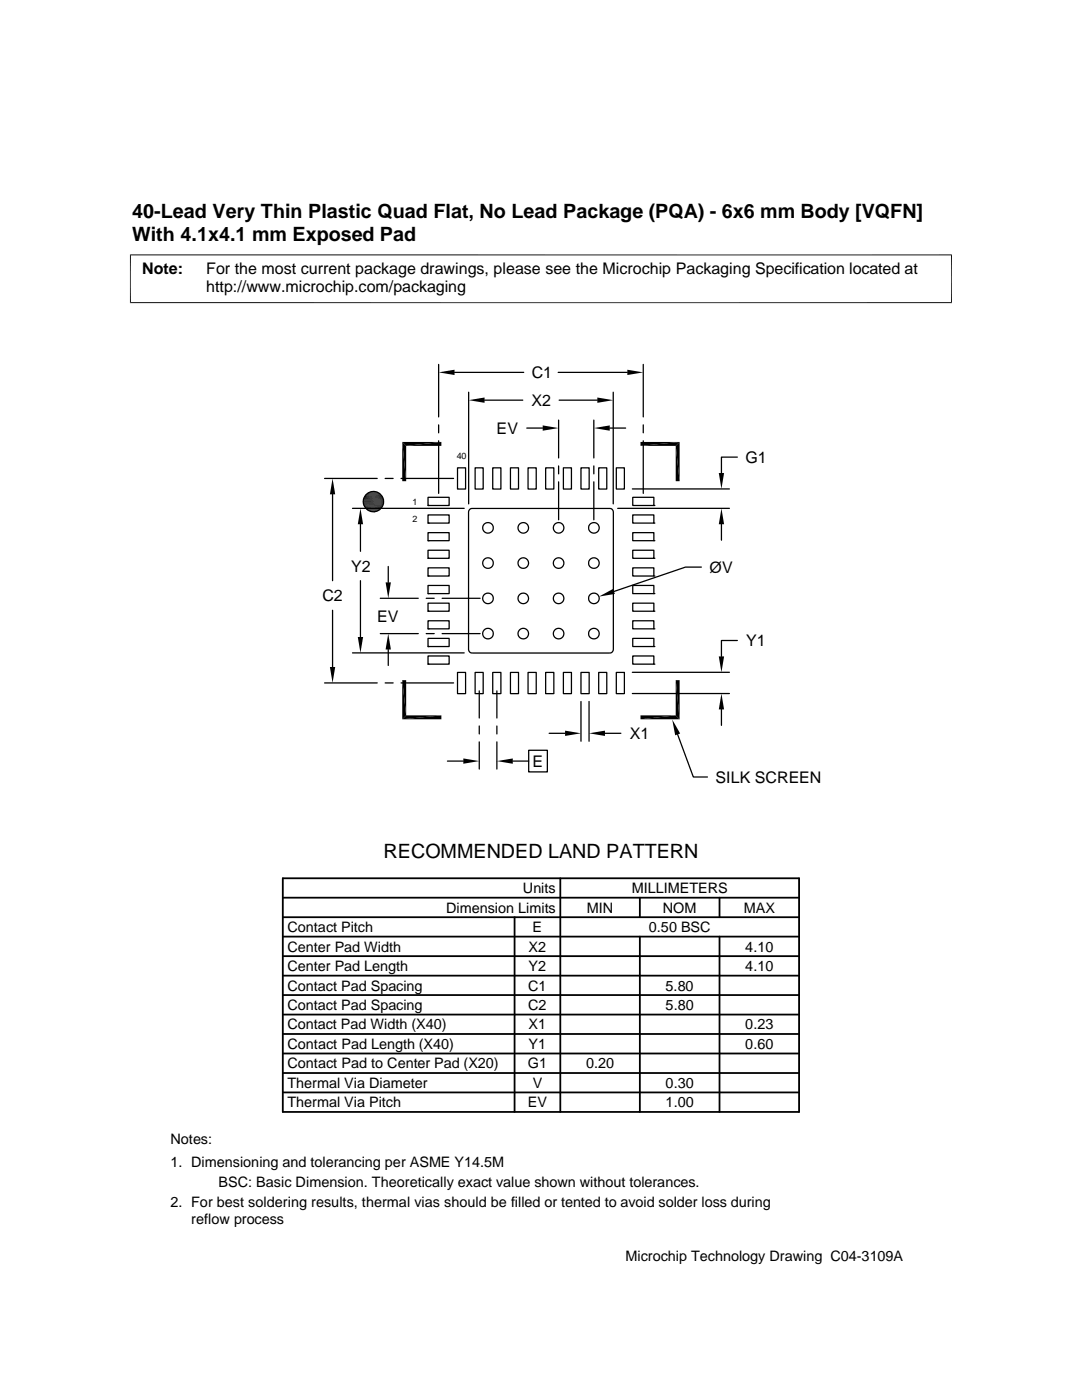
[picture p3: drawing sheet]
<svg xmlns="http://www.w3.org/2000/svg" width="216mm" height="279mm" viewBox="0 0 216 279" stroke-linecap="round" stroke-linejoin="round" font-family="sans-serif">
<g fill="none" stroke="#000" stroke-width=".25">
<path d="M87.5 72.7v10.5M90.7 74.3h13.8M93.5 78.3v22.3M96.7 79.9h7.6M111.4 74.3h13.8M111.6 79.9h7.6M122.4 78.3v22.3M128.4 72.7v10.5M64.8 95.5h10.5M66.4 98.7v17.2M76.9 95.5h1.5M80 95.5h10.5"/>
<path d="M85.4 99.3h4.2v1.6h-4.2zM87.5 84.8v1.6M87.5 88v10.5M91.3 93.4h1.6v4.2h-1.6zM94.8 93.4h1.6v4.2h-1.6zM98.3 93.4h1.6v4.2h-1.6zM101.9 93.4h1.6v4.2h-1.6zM105.1 85.4h3.2M105.4 93.4h1.6v4.2h-1.6zM108.9 93.4h1.6v4.2h-1.6zM111.5 83.8v7.6M111.5 93v1.6"/>
<path d="M111.5 96.2v7.5M112.4 93.4h1.6v4.2h-1.6zM115.9 93.4h1.7v4.2h-1.7zM118.5 83.8v7.6M118.5 93v1.6M118.5 96.2v7.5M119.5 93.4h1.6v4.2h-1.6zM121.7 85.4h3.1M123 93.4h1.6v4.2h-1.6zM126.2 97.6h19.3M126.3 99.3h4.2v1.6h-4.2zM128.4 84.8v1.6"/>
<path d="M128.4 88v10.5M147.1 91.2h-3.1v3.2M70.3 101.5h22.3M71.9 104.6v5.4M71.9 115.9v11.2M75.9 119.4h7.6M77.5 113.1v3.1M85 119.4h1.6M85.4 116.8h4.2v1.7h-4.2zM85.4 118.5h.1M85.4 113.3h4.2v1.7h-4.2zM85.4 115h.1"/>
<path d="M85.4 109.8h4.2v1.6h-4.2zM85.4 111.4h.1M85.4 106.3h4.2v1.6h-4.2zM85.4 107.9h.1M85.4 102.8h4.2v1.6h-4.2zM85.4 104.4h.1M85.4 100.9h.1M88.2 119.4h7.6M93.8 101.6l.4-.1h27.5l.4 .1 .3 .6v27.4l-.3 .6-.4 .1h-27.5l-.4-.1-.3-.6v-27.4zM123.3 101.5h22.2M126.3 116.8h4.2v1.7h-4.2zM126.3 113.3h4.2v1.7h-4.2z"/>
<path d="M126.3 109.8h4.2v1.6h-4.2zM126.3 106.3h4.2v1.6h-4.2zM126.3 102.8h4.2v1.6h-4.2zM130.5 118.5h.1M130.5 115h.1M130.5 111.4h.1M130.5 107.9h.1M130.5 104.4h.1M130.5 100.9h.1M140 113.2h-3.2l-14.3 4.8M144 104.6v3.2M64.8 136.3h10.5"/>
<path d="M66.4 121.8v11.3M70.3 130.3h22.3M75.9 126.4h7.6M76.9 136.3h1.5M77.5 129.6v3.2M80 136.3h10.5M85 126.4h1.6M85.4 130.9h4.2v1.6h-4.2zM85.4 132.5h.1M85.4 127.4h4.2v1.6h-4.2zM85.4 129h.1M85.4 123.9h4.2v1.6h-4.2z"/>
<path d="M85.4 125.5h.1M85.4 120.4h4.2v1.6h-4.2zM85.4 122h.1M88.2 126.4h7.6M91.3 134.2h1.6v4.2h-1.6zM94.8 134.2h1.6v4.2h-1.6zM95.6 137.9v5.4M98.3 134.2h1.6v4.2h-1.6zM99.1 137.9v5.4M101.9 134.2h1.6v4.2h-1.6zM105.4 134.2h1.6v4.2h-1.6zM108.9 134.2h1.6v4.2h-1.6z"/>
<path d="M112.4 134.2h1.6v4.2h-1.6zM115.9 134.2h1.7v4.2h-1.7zM115.9 140v7.9M117.5 140v7.9M119.5 134.2h1.6v4.2h-1.6zM123 134.2h1.6v4.2h-1.6zM126.2 138.4h19.3M126.2 134.2h19.3M126.3 130.9h4.2v1.6h-4.2zM126.3 127.4h4.2v1.6h-4.2zM126.3 123.9h4.2v1.6h-4.2zM126.3 120.4h4.2v1.6h-4.2z"/>
<path d="M130.5 132.5h.1M130.5 129h.1M130.5 125.5h.1M130.5 122h.1M147.1 127.8h-3.1v3.2M89.3 151.9h3.2M95.6 144.9v1.6M95.6 148.1v5.4M99.1 144.9v1.6M99.1 148.1v5.4M102.3 151.9h3.2M105.5 149.7h3.7v4.4h-3.7z"/>
<path d="M109.6 146.3h3.2M120.7 146.3h3.2M135.2 146.6l3.1 8.5h2.9M144 141.6v3.2"/>
<circle cx="74.5" cy="100.1" r="2.03"/>
<circle cx="97.4" cy="112.4" r="1.06"/>
<circle cx="97.4" cy="105.3" r="1.06"/>
<circle cx="97.4" cy="119.4" r="1.06"/>
<circle cx="104.4" cy="105.3" r="1.06"/>
<circle cx="104.4" cy="112.4" r="1.06"/>
<circle cx="104.4" cy="119.4" r="1.06"/>
<circle cx="111.5" cy="105.3" r="1.06"/>
<circle cx="111.5" cy="112.4" r="1.06"/>
<circle cx="111.5" cy="119.4" r="1.06"/>
<circle cx="118.5" cy="112.4" r="1.06"/>
<circle cx="118.5" cy="119.4" r="1.06"/>
<circle cx="118.5" cy="105.3" r="1.06"/>
<circle cx="97.4" cy="126.5" r="1.06"/>
<circle cx="104.4" cy="126.5" r="1.06"/>
<circle cx="111.5" cy="126.5" r="1.06"/>
<circle cx="118.5" cy="126.5" r="1.06"/>
</g>
<g fill="none" stroke="#000" stroke-width=".36">
<path d="M56.4 179.2h103M56.4 175.3h103v46.6h-103zM111.8 175.3v46.6M127.7 179.2v3.8M143.6 179.2v3.8M56.4 183h103M56.4 190.8h103M56.4 186.9h103M56.4 194.7h103M56.4 198.6h103M102.7 183v38.9M127.7 186.9v35"/>
<path d="M143.6 186.9v35M56.4 202.5h103M56.4 206.4h103M56.4 214.1h103M56.4 210.2h103M56.4 218h103"/>
</g>
<g fill="#000">
<path d="M87.5 74.3l3.2-.5v1zM93.5 79.9l3.2-.6v1.1zM119.2 79.3l3.2 .6-3.2 .5zM125.2 73.8l3.2 .5-3.2 .5zM66.4 95.5l.5 3.2h-1.1zM73.7 98.3h1.8zM73.7 98.3h1.7zM73.9 98.2l1.5 .1zM73.9 98.2h1.2zM74.1 98.1l1 .1zM74.1 98.1h.9zM74.2 98.1h.8z"/>
<path d="M74.2 98.1h.5zM80.3 88.2l.7 7.8h-.7zM80.3 88.2h7.8l-7.1 .8zM80.3 88.2l.7 .8v7zM81 89l7.1-.8v.8zM108.3 84.9l3.2 .5-3.2 .6zM118.5 85.4l3.2-.5v1.1zM127.8 88.2h7.8l-7.8 .8zM127.8 89l7.8-.8-.8 .8zM134.8 89l.8 7h-.8zM134.8 89l.8-.8v7.8zM143.4 94.4h1.1l-.5 3.2z"/>
<path d="M71.9 101.5l.6 3.1h-1.1zM73.5 101.9l1.9 .1zM73.7 102h1.4zM73.7 102h1.7zM73.9 102l1.1 .1zM73.9 102h1.2zM74.1 102.1h.6zM74.1 102.1h.9zM74.2 102.1h.5zM76.9 116.2h1.1l-.5 3.2zM119.5 119.1l2.8-1.6 .4 1zM144 101.5l.5 3.1h-1.1z"/>
<path d="M65.8 133.1h1.1l-.5 3.2zM71.4 127.1h1.1l-.6 3.2zM77.5 126.4l.5 3.2h-1.1zM134.8 135.7l.8 7.9-.8-.8zM134.8 135.7h.8v7.9zM143.4 131h1.1l-.5 3.2zM80.3 135.7l.7 7.1-.7 .8zM80.3 135.7h.7v7.1zM80.3 143.6l7.8-.8v.8zM81 142.8h7.1l-7.8 .8zM92.5 151.4l3.1 .5-3.1 .5zM99.1 151.9l3.2-.5v1z"/>
<path d="M112.8 145.8l3.1 .5-3.1 .6zM117.5 146.3l3.2-.5v1.1zM134.1 143.6l1.6 2.8-1 .3zM127.8 142.8h7l-7 .8zM127.8 143.6l7-.8 .8 .8zM144 138.4l.5 3.2h-1.1z"/>
</g>
<g fill="none" stroke="#000" stroke-width=".2">
<path d="M26 50.8v9.7M189.9 50.8v9.7M189.9 50.9h-164M25.9 60.4h164M72.5 99.8h4M72.5 99.6h4M72.6 99.5h3.9M72.6 99.3h3.8M72.7 99.1h3.6M72.8 98.9h3.4M72.9 98.8h3.2M73.1 98.6h2.9"/>
<path d="M73.2 98.5h2.6M73.3 98.4h2.4M73.5 98.3h2M72.5 100.2h4M72.5 100.4h4M72.5 100.6h4M72.6 100.8h3.9M72.6 101h3.8M72.7 101.1h3.6M72.8 101.3h3.4M72.9 101.4h3.2M73.1 101.6h2.9"/>
<path d="M73.2 101.7h2.6M73.3 101.8h2.4M73.5 101.9h2"/>
</g>
<path d="M72.5 100h4" fill="none" stroke="#000" stroke-width=".21"/>
<g font-size="3.9">
<text x="26.4" y="43.5">40-Lead Very Thin Plastic Quad Flat, No Lead Package (PQA) - 6x6 mm Body [VQFN]</text>
<text x="26.4" y="48">With 4.1x4.1 mm Exposed Pad</text>
<text x="76.5" y="171.1">RECOMMENDED LAND PATTERN</text>
</g>
<g font-size="3.2">
<text x="28.4" y="54.6">Note:</text>
<text x="41.1" y="58.3">http://www.microchip.com/packaging</text>
<text x="41.1" y="54.6">For the most current package drawings, please see the Microchip Packaging Specification located at</text>
<text x="106.1" y="75.4">C1</text>
<text x="106.1" y="81">X2</text>
<text x="99.1" y="86.6">EV</text>
<text x="148.7" y="92.4">G1</text>
<text x="64.3" y="120">C2</text>
<text x="70" y="114.1">Y2</text>
<text x="141.6" y="114.3">ØV</text>
<text x="75.2" y="124.1">EV</text>
<text x="148.9" y="129">Y1</text>
<text x="125.7" y="147.5">X1</text>
<text x="106.3" y="153">E</text>
<text x="142.8" y="156.2">SILK SCREEN</text>
</g>
<g font-size="2.9">
<text x="104.3" y="178.2">Units</text>
<text x="126" y="178.2">MILLIMETERS</text>
<text x="89" y="182.1">Dimension Limits</text>
<text x="117.1" y="182.1">MIN</text>
<text x="132.3" y="182.1">NOM</text>
<text x="148.4" y="182.1">MAX</text>
<text x="57.3" y="189.9">Center Pad Width</text>
<text x="57.3" y="186">Contact Pitch</text>
<text x="105.5" y="189.9">X2</text>
<text x="106.3" y="186">E</text>
<text x="129.5" y="186">0.50 BSC</text>
<text x="148.7" y="189.9">4.10</text>
<text x="57.3" y="193.8">Center Pad Length</text>
<text x="57.3" y="197.7">Contact Pad Spacing</text>
<text x="105.4" y="197.7">C1</text>
<text x="105.5" y="193.8">Y2</text>
<text x="132.8" y="197.7">5.80</text>
<text x="148.7" y="193.8">4.10</text>
<text x="57.3" y="201.6">Contact Pad Spacing</text>
<text x="105.4" y="201.6">C2</text>
<text x="132.8" y="201.6">5.80</text>
<text x="57.3" y="209.3">Contact Pad Length (X40)</text>
<text x="57.3" y="205.4">Contact Pad Width (X40)</text>
<text x="105.5" y="209.3">Y1</text>
<text x="105.5" y="205.4">X1</text>
<text x="148.7" y="209.3">0.60</text>
<text x="148.7" y="205.4">0.23</text>
<text x="57.3" y="213.2">Contact Pad to Center Pad (X20)</text>
<text x="105.3" y="213.2">G1</text>
<text x="116.9" y="213.2">0.20</text>
<text x="57.3" y="217.1">Thermal Via Diameter</text>
<text x="57.3" y="221">Thermal Via Pitch</text>
<text x="105.3" y="221">EV</text>
<text x="106.3" y="217.1">V</text>
<text x="132.8" y="217.1">0.30</text>
<text x="132.8" y="221">1.00</text>
<text x="34" y="228.3">Notes:</text>
<text x="34" y="232.9">1. Dimensioning and tolerancing per ASME Y14.5M</text>
<text x="43.6" y="236.9">BSC: Basic Dimension. Theoretically exact value shown without tolerances.</text>
<text x="34" y="241">2. For best soldering results, thermal vias should be filled or tented to avoid solder loss during</text>
<text x="38.1" y="244.3">reflow process</text>
<text x="124.8" y="251.7">Microchip Technology Drawing C04-3109A</text>
</g>
<g font-size="1.8">
<text x="91.1" y="91.6">40</text>
<text x="82.3" y="100.7">1</text>
<text x="82.3" y="104.2">2</text>
</g>
</svg>
